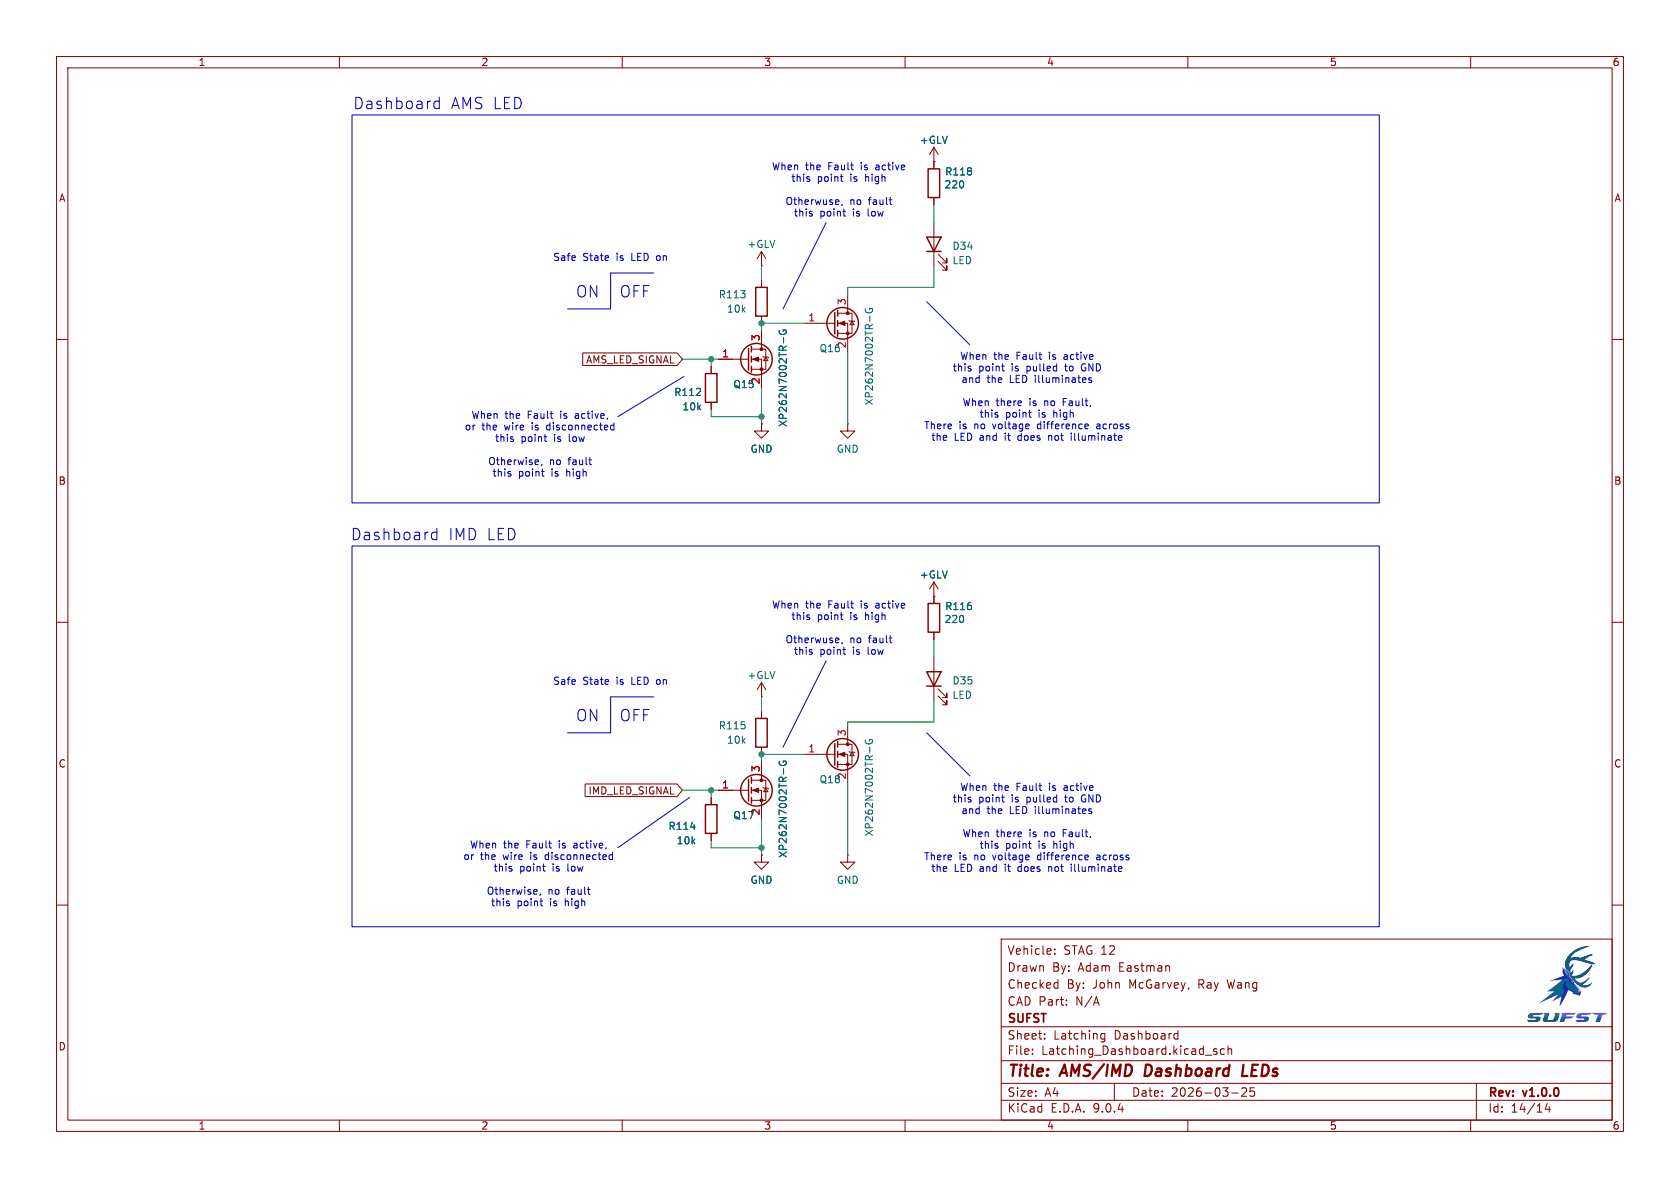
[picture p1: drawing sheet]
(kicad_sch
 (version 20250114)
 (generator "eeschema")
 (generator_version "9.0")
 (paper "A4")
 (title_block
  (title "AMS/IMD Dashboard LEDs")
  (date "2026-03-25")
  (rev "v1.0.0")
  (company "SUFST")
  (comment 1 "STAG 12")
  (comment 2 "Adam Eastman")
  (comment 3 "John McGarvey, Ray Wang")
  (comment 4 "N/A"))
 (lib_symbols
  (symbol "Device:LED"
   (pin_numbers (hide yes))
   (pin_names
    (offset 1.016) (hide yes)) (exclude_from_sim no) (in_bom yes) (on_board yes)
   (property "Reference" "D" (at 0 2.54 0) (effects (font (size 1.27 1.27))))
   (property "Value" "LED" (at 0 -2.54 0) (effects (font (size 1.27 1.27))))
   (property "Footprint" "" (at 0 0 0) (effects (font (size 1.27 1.27)) (hide yes)))
   (property "Datasheet" "~" (at 0 0 0) (effects (font (size 1.27 1.27)) (hide yes)))
   (property "Description" "Light emitting diode" (at 0 0 0) (effects (font (size 1.27 1.27)) (hide yes)))
   (property "Sim.Pins" "1=K 2=A" (at 0 0 0) (effects (font (size 1.27 1.27)) (hide yes)))
   (symbol "LED_0_1"
    (polyline (pts (xy -3.048 -0.762) (xy -4.572 -2.286) (xy -3.81 -2.286) (xy -4.572 -2.286) (xy -4.572 -1.524)) (stroke (width 0) (type default)) (fill (type none)))
    (polyline (pts (xy -1.778 -0.762) (xy -3.302 -2.286) (xy -2.54 -2.286) (xy -3.302 -2.286) (xy -3.302 -1.524)) (stroke (width 0) (type default)) (fill (type none)))
    (polyline (pts (xy -1.27 0) (xy 1.27 0)) (stroke (width 0) (type default)) (fill (type none)))
    (polyline (pts (xy -1.27 -1.27) (xy -1.27 1.27)) (stroke (width 0.254) (type default)) (fill (type none)))
    (polyline (pts (xy 1.27 -1.27) (xy 1.27 1.27) (xy -1.27 0) (xy 1.27 -1.27)) (stroke (width 0.254) (type default)) (fill (type none))))
   (symbol "LED_1_1"
    (pin passive line (at -3.81 0 0) (length 2.54) (name "K" (effects (font (size 1.27 1.27)))) (number "1" (effects (font (size 1.27 1.27)))))
    (pin passive line (at 3.81 0 180) (length 2.54) (name "A" (effects (font (size 1.27 1.27)))) (number "2" (effects (font (size 1.27 1.27))))))
   (embedded_fonts no))
  (symbol "Device:Q_NMOS_GSD"
   (pin_names
    (offset 0) (hide yes)) (exclude_from_sim no) (in_bom yes) (on_board yes)
   (property "Reference" "Q" (at 5.08 1.27 0) (effects (font (size 1.27 1.27)) (justify left)))
   (property "Value" "Q_NMOS_GSD" (at 5.08 -1.27 0) (effects (font (size 1.27 1.27)) (justify left)))
   (property "Footprint" "" (at 5.08 2.54 0) (effects (font (size 1.27 1.27)) (hide yes)))
   (property "Datasheet" "~" (at 0 0 0) (effects (font (size 1.27 1.27)) (hide yes)))
   (property "Description" "N-MOSFET transistor, gate/source/drain" (at 0 0 0) (effects (font (size 1.27 1.27)) (hide yes)))
   (symbol "Q_NMOS_GSD_0_1"
    (polyline (pts (xy 0.254 1.905) (xy 0.254 -1.905)) (stroke (width 0.254) (type default)) (fill (type none)))
    (polyline (pts (xy 0.254 0) (xy -2.54 0)) (stroke (width 0) (type default)) (fill (type none)))
    (polyline (pts (xy 0.762 2.286) (xy 0.762 1.27)) (stroke (width 0.254) (type default)) (fill (type none)))
    (polyline (pts (xy 0.762 0.508) (xy 0.762 -0.508)) (stroke (width 0.254) (type default)) (fill (type none)))
    (polyline (pts (xy 0.762 -1.27) (xy 0.762 -2.286)) (stroke (width 0.254) (type default)) (fill (type none)))
    (polyline (pts (xy 0.762 -1.778) (xy 3.302 -1.778) (xy 3.302 1.778) (xy 0.762 1.778)) (stroke (width 0) (type default)) (fill (type none)))
    (polyline (pts (xy 1.016 0) (xy 2.032 0.381) (xy 2.032 -0.381) (xy 1.016 0)) (stroke (width 0) (type default)) (fill (type outline)))
    (circle (center 1.651 0) (radius 2.794) (stroke (width 0.254) (type default)) (fill (type none)))
    (polyline (pts (xy 2.54 2.54) (xy 2.54 1.778)) (stroke (width 0) (type default)) (fill (type none)))
    (circle (center 2.54 1.778) (radius 0.254) (stroke (width 0) (type default)) (fill (type outline)))
    (circle (center 2.54 -1.778) (radius 0.254) (stroke (width 0) (type default)) (fill (type outline)))
    (polyline (pts (xy 2.54 -2.54) (xy 2.54 0) (xy 0.762 0)) (stroke (width 0) (type default)) (fill (type none)))
    (polyline (pts (xy 2.794 0.508) (xy 2.921 0.381) (xy 3.683 0.381) (xy 3.81 0.254)) (stroke (width 0) (type default)) (fill (type none)))
    (polyline (pts (xy 3.302 0.381) (xy 2.921 -0.254) (xy 3.683 -0.254) (xy 3.302 0.381)) (stroke (width 0) (type default)) (fill (type none))))
   (symbol "Q_NMOS_GSD_1_1"
    (pin input line (at -5.08 0 0) (length 2.54) (name "G" (effects (font (size 1.27 1.27)))) (number "1" (effects (font (size 1.27 1.27)))))
    (pin passive line (at 2.54 5.08 270) (length 2.54) (name "D" (effects (font (size 1.27 1.27)))) (number "3" (effects (font (size 1.27 1.27)))))
    (pin passive line (at 2.54 -5.08 90) (length 2.54) (name "S" (effects (font (size 1.27 1.27)))) (number "2" (effects (font (size 1.27 1.27))))))
   (embedded_fonts no))
  (symbol "Device:R"
   (pin_numbers (hide yes))
   (pin_names
    (offset 0)) (exclude_from_sim no) (in_bom yes) (on_board yes)
   (property "Reference" "R" (at 2.032 0 90) (effects (font (size 1.27 1.27))))
   (property "Value" "R" (at 0 0 90) (effects (font (size 1.27 1.27))))
   (property "Footprint" "" (at -1.778 0 90) (effects (font (size 1.27 1.27)) (hide yes)))
   (property "Datasheet" "~" (at 0 0 0) (effects (font (size 1.27 1.27)) (hide yes)))
   (property "Description" "Resistor" (at 0 0 0) (effects (font (size 1.27 1.27)) (hide yes)))
   (symbol "R_0_1"
    (rectangle (start -1.016 -2.54) (end 1.016 2.54) (stroke (width 0.254) (type default)) (fill (type none))))
   (symbol "R_1_1"
    (pin passive line (at 0 3.81 270) (length 1.27) (name "~" (effects (font (size 1.27 1.27)))) (number "1" (effects (font (size 1.27 1.27)))))
    (pin passive line (at 0 -3.81 90) (length 1.27) (name "~" (effects (font (size 1.27 1.27)))) (number "2" (effects (font (size 1.27 1.27))))))
   (embedded_fonts no))
  (symbol "power:+12V"
   (power)
   (pin_numbers (hide yes))
   (pin_names
    (offset 0) (hide yes)) (exclude_from_sim no) (in_bom yes) (on_board yes)
   (property "Reference" "#PWR" (at 0 -3.81 0) (effects (font (size 1.27 1.27)) (hide yes)))
   (property "Value" "+12V" (at 0 3.556 0) (effects (font (size 1.27 1.27))))
   (property "Footprint" "" (at 0 0 0) (effects (font (size 1.27 1.27)) (hide yes)))
   (property "Datasheet" "" (at 0 0 0) (effects (font (size 1.27 1.27)) (hide yes)))
   (property "Description" "Power symbol creates a global label with name \"+12V\"" (at 0 0 0) (effects (font (size 1.27 1.27)) (hide yes)))
   (symbol "+12V_0_1"
    (polyline (pts (xy -0.762 1.27) (xy 0 2.54)) (stroke (width 0) (type default)) (fill (type none)))
    (polyline (pts (xy 0 2.54) (xy 0.762 1.27)) (stroke (width 0) (type default)) (fill (type none)))
    (polyline (pts (xy 0 0) (xy 0 2.54)) (stroke (width 0) (type default)) (fill (type none))))
   (symbol "+12V_1_1"
    (pin power_in line (at 0 0 90) (length 0) (name "~" (effects (font (size 1.27 1.27)))) (number "1" (effects (font (size 1.27 1.27))))))
   (embedded_fonts no))
  (symbol "power:GND"
   (power)
   (pin_numbers (hide yes))
   (pin_names
    (offset 0) (hide yes)) (exclude_from_sim no) (in_bom yes) (on_board yes)
   (property "Reference" "#PWR" (at 0 -6.35 0) (effects (font (size 1.27 1.27)) (hide yes)))
   (property "Value" "GND" (at 0 -3.81 0) (effects (font (size 1.27 1.27))))
   (property "Footprint" "" (at 0 0 0) (effects (font (size 1.27 1.27)) (hide yes)))
   (property "Datasheet" "" (at 0 0 0) (effects (font (size 1.27 1.27)) (hide yes)))
   (property "Description" "Power symbol creates a global label with name \"GND\" , ground" (at 0 0 0) (effects (font (size 1.27 1.27)) (hide yes)))
   (symbol "GND_0_1"
    (polyline (pts (xy 0 0) (xy 0 -1.27) (xy 1.27 -1.27) (xy 0 -2.54) (xy -1.27 -1.27) (xy 0 -1.27)) (stroke (width 0) (type default)) (fill (type none))))
   (symbol "GND_1_1"
    (pin power_in line (at 0 0 270) (length 0) (name "~" (effects (font (size 1.27 1.27)))) (number "1" (effects (font (size 1.27 1.27))))))
   (embedded_fonts no)))
 (rectangle
  (start 62.23 20.32)
  (end 243.84 88.9)
  (stroke (width 0) (type default))
  (fill (type none)))
 (rectangle
  (start 62.23 96.52)
  (end 243.84 163.83)
  (stroke (width 0) (type default))
  (fill (type none)))
 (text "Safe State is LED on"
  (exclude_from_sim no)
  (at 107.95 45.72 0)
  (effects (font (size 1.27 1.27))))
 (text "ON"
  (exclude_from_sim no)
  (at 103.886 51.816 0)
  (effects (font (size 2 2))))
 (text "Dashboard IMD LED"
  (exclude_from_sim no)
  (at 76.708 94.742 0)
  (effects (font (size 2 2))))
 (text "OFF"
  (exclude_from_sim no)
  (at 112.268 126.746 0)
  (effects (font (size 2 2))))
 (text "Dashboard AMS LED"
  (exclude_from_sim no)
  (at 77.47 18.542 0)
  (effects (font (size 2 2))))
 (text "When the Fault is active,\nor the wire is disconnected\nthis point is low\n\nOtherwise, no fault\nthis point is high"
  (exclude_from_sim no)
  (at 95.504 78.74 0)
  (effects (font (size 1.27 1.27))))
 (text "ON"
  (exclude_from_sim no)
  (at 103.886 126.746 0)
  (effects (font (size 2 2))))
 (text "OFF"
  (exclude_from_sim no)
  (at 112.268 51.816 0)
  (effects (font (size 2 2))))
 (text "Safe State is LED on"
  (exclude_from_sim no)
  (at 107.95 120.65 0)
  (effects (font (size 1.27 1.27))))
 (text "When the Fault is active\nthis point is high\n\nOtherwuse, no fault\nthis point is low"
  (exclude_from_sim no)
  (at 148.336 111.252 0)
  (effects (font (size 1.27 1.27))))
 (text "When the Fault is active,\nor the wire is disconnected\nthis point is low\n\nOtherwise, no fault\nthis point is high"
  (exclude_from_sim no)
  (at 95.25 154.686 0)
  (effects (font (size 1.27 1.27))))
 (text "When the Fault is active\nthis point is high\n\nOtherwuse, no fault\nthis point is low"
  (exclude_from_sim no)
  (at 148.336 33.782 0)
  (effects (font (size 1.27 1.27))))
 (text "When the Fault is active\nthis point is pulled to GND\nand the LED illuminates\n\nWhen there is no Fault,\nthis point is high\nThere is no voltage difference across\nthe LED and it does not illuminate"
  (exclude_from_sim no)
  (at 181.61 70.358 0)
  (effects (font (size 1.27 1.27))))
 (text "When the Fault is active\nthis point is pulled to GND\nand the LED illuminates\n\nWhen there is no Fault,\nthis point is high\nThere is no voltage difference across\nthe LED and it does not illuminate"
  (exclude_from_sim no)
  (at 181.61 146.558 0)
  (effects (font (size 1.27 1.27))))
 (junction
  (at 134.62 57.15)
  (diameter 0)
  (color 0 0 0 0))
 (junction
  (at 125.73 63.5)
  (diameter 0)
  (color 0 0 0 0))
 (junction
  (at 134.62 73.66)
  (diameter 0)
  (color 0 0 0 0))
 (junction
  (at 134.62 149.86)
  (diameter 0)
  (color 0 0 0 0))
 (junction
  (at 134.62 133.35)
  (diameter 0)
  (color 0 0 0 0))
 (junction
  (at 125.73 139.7)
  (diameter 0)
  (color 0 0 0 0))
 (wire
  (pts (xy 134.62 57.15) (xy 134.62 58.42))
  (stroke (width 0) (type default)))
 (wire
  (pts (xy 165.1 36.195) (xy 165.1 39.37))
  (stroke (width 0) (type default)))
 (wire
  (pts (xy 165.1 46.99) (xy 165.1 50.8))
  (stroke (width 0) (type default)))
 (wire
  (pts (xy 134.62 144.78) (xy 134.62 149.86))
  (stroke (width 0) (type default)))
 (polyline
  (pts (xy 107.95 48.26) (xy 115.57 48.26))
  (stroke (width 0) (type default)))
 (wire
  (pts (xy 120.65 139.7) (xy 125.73 139.7))
  (stroke (width 0) (type default)))
 (wire
  (pts (xy 125.73 139.7) (xy 127 139.7))
  (stroke (width 0) (type default)))
 (wire
  (pts (xy 134.62 133.35) (xy 142.24 133.35))
  (stroke (width 0) (type default)))
 (polyline
  (pts (xy 163.83 129.54) (xy 171.45 137.16))
  (stroke (width 0) (type default)))
 (polyline
  (pts (xy 100.33 129.54) (xy 107.95 129.54))
  (stroke (width 0) (type default)))
 (polyline
  (pts (xy 109.22 149.86) (xy 121.92 140.97))
  (stroke (width 0) (type default)))
 (wire
  (pts (xy 134.62 46.99) (xy 134.62 49.53))
  (stroke (width 0) (type default)))
 (polyline
  (pts (xy 138.43 54.61) (xy 146.05 39.37))
  (stroke (width 0) (type default)))
 (wire
  (pts (xy 149.86 62.23) (xy 149.86 74.93))
  (stroke (width 0) (type default)))
 (wire
  (pts (xy 120.65 63.5) (xy 125.73 63.5))
  (stroke (width 0) (type default)))
 (wire
  (pts (xy 125.73 140.97) (xy 125.73 139.7))
  (stroke (width 0) (type default)))
 (polyline
  (pts (xy 107.95 54.61) (xy 107.95 48.26))
  (stroke (width 0) (type default)))
 (polyline
  (pts (xy 107.95 123.19) (xy 115.57 123.19))
  (stroke (width 0) (type default)))
 (wire
  (pts (xy 134.62 149.86) (xy 125.73 149.86))
  (stroke (width 0) (type default)))
 (wire
  (pts (xy 134.62 123.19) (xy 134.62 125.73))
  (stroke (width 0) (type default)))
 (polyline
  (pts (xy 107.95 129.54) (xy 107.95 123.19))
  (stroke (width 0) (type default)))
 (wire
  (pts (xy 149.86 50.8) (xy 149.86 52.07))
  (stroke (width 0) (type default)))
 (wire
  (pts (xy 134.62 68.58) (xy 134.62 73.66))
  (stroke (width 0) (type default)))
 (polyline
  (pts (xy 163.83 53.34) (xy 171.45 60.96))
  (stroke (width 0) (type default)))
 (wire
  (pts (xy 149.86 50.8) (xy 165.1 50.8))
  (stroke (width 0) (type default)))
 (wire
  (pts (xy 125.73 149.86) (xy 125.73 148.59))
  (stroke (width 0) (type default)))
 (wire
  (pts (xy 165.1 113.03) (xy 165.1 116.205))
  (stroke (width 0) (type default)))
 (wire
  (pts (xy 125.73 63.5) (xy 127 63.5))
  (stroke (width 0) (type default)))
 (wire
  (pts (xy 125.73 64.77) (xy 125.73 63.5))
  (stroke (width 0) (type default)))
 (polyline
  (pts (xy 138.43 132.08) (xy 146.05 116.84))
  (stroke (width 0) (type default)))
 (wire
  (pts (xy 125.73 73.66) (xy 125.73 72.39))
  (stroke (width 0) (type default)))
 (wire
  (pts (xy 134.62 73.66) (xy 134.62 74.93))
  (stroke (width 0) (type default)))
 (wire
  (pts (xy 134.62 57.15) (xy 142.24 57.15))
  (stroke (width 0) (type default)))
 (wire
  (pts (xy 165.1 123.825) (xy 165.1 127.635))
  (stroke (width 0) (type default)))
 (polyline
  (pts (xy 100.33 54.61) (xy 107.95 54.61))
  (stroke (width 0) (type default)))
 (wire
  (pts (xy 134.62 133.35) (xy 134.62 134.62))
  (stroke (width 0) (type default)))
 (wire
  (pts (xy 134.62 149.86) (xy 134.62 151.13))
  (stroke (width 0) (type default)))
 (wire
  (pts (xy 149.86 127.635) (xy 165.1 127.635))
  (stroke (width 0) (type default)))
 (wire
  (pts (xy 149.86 138.43) (xy 149.86 151.13))
  (stroke (width 0) (type default)))
 (wire
  (pts (xy 149.86 128.27) (xy 149.86 127.635))
  (stroke (width 0) (type default)))
 (polyline
  (pts (xy 109.22 73.66) (xy 120.904 66.548))
  (stroke (width 0) (type default)))
 (wire
  (pts (xy 134.62 73.66) (xy 125.73 73.66))
  (stroke (width 0) (type default)))
 (global_label "AMS_LED_SIGNAL"
  (shape input)
  (at 120.65 63.5 180)
  (fields_autoplaced yes)
  (effects (font (size 1.27 1.27)) (justify right))
  (property "Intersheetrefs" "${INTERSHEET_REFS}" (at 102.6557 63.5 0) (effects (font (size 1.27 1.27)) (justify right) (hide yes))))
 (global_label "IMD_LED_SIGNAL"
  (shape input)
  (at 120.65 139.7 180)
  (fields_autoplaced yes)
  (effects (font (size 1.27 1.27)) (justify right))
  (property "Intersheetrefs" "${INTERSHEET_REFS}" (at 103.079 139.7 0) (effects (font (size 1.27 1.27)) (justify right) (hide yes))))
 (symbol
  (lib_id "Device:R")
  (at 165.1 109.22 180)
  (unit 1)
  (exclude_from_sim no)
  (in_bom yes)
  (on_board yes)
  (dnp no)
  (property "Reference" "R116" (at 169.545 107.188 0) (effects (font (size 1.27 1.27))))
  (property "Value" "220" (at 168.783 109.474 0) (effects (font (size 1.27 1.27))))
  (property "Footprint" "Resistor_SMD:R_0805_2012Metric" (at 166.878 109.22 90) (effects (font (size 1.27 1.27)) (hide yes)))
  (property "Datasheet" "~" (at 165.1 109.22 0) (effects (font (size 1.27 1.27)) (hide yes)))
  (property "Description" "Resistor" (at 165.1 109.22 0) (effects (font (size 1.27 1.27)) (hide yes)))
  (property "Mouser Part Number" "603-RT0603FRE07220RL " (at 165.1 109.22 90) (effects (font (size 1.27 1.27)) (hide yes)))
  (property "To Order" "INV" (at 165.1 109.22 90) (effects (font (size 1.27 1.27)) (hide yes)))
  (pin "2")
  (pin "1"))
 (symbol
  (lib_id "power:+12V")
  (at 165.1 28.575 0)
  (unit 1)
  (exclude_from_sim no)
  (in_bom yes)
  (on_board yes)
  (dnp no)
  (property "Reference" "#PWR0115" (at 165.1 32.385 0) (effects (font (size 1.27 1.27)) (hide yes)))
  (property "Value" "+GLV" (at 165.1 24.765 0) (effects (font (size 1.27 1.27))))
  (property "Footprint" "" (at 165.1 28.575 0) (effects (font (size 1.27 1.27)) (hide yes)))
  (property "Datasheet" "" (at 165.1 28.575 0) (effects (font (size 1.27 1.27)) (hide yes)))
  (property "Description" "" (at 165.1 28.575 0) (effects (font (size 1.27 1.27)) (hide yes)))
  (pin "1"))
 (symbol
  (lib_id "power:GND")
  (at 134.62 151.13 0)
  (unit 1)
  (exclude_from_sim no)
  (in_bom yes)
  (on_board yes)
  (dnp no)
  (fields_autoplaced yes)
  (property "Reference" "#PWR0112" (at 134.62 157.48 0) (effects (font (size 1.27 1.27)) (hide yes)))
  (property "Value" "GND" (at 134.62 155.575 0) (effects (font (size 1.27 1.27))))
  (property "Footprint" "" (at 134.62 151.13 0) (effects (font (size 1.27 1.27)) (hide yes)))
  (property "Datasheet" "" (at 134.62 151.13 0) (effects (font (size 1.27 1.27)) (hide yes)))
  (property "Description" "Power symbol creates a global label with name \"GND\" , ground" (at 134.62 151.13 0) (effects (font (size 1.27 1.27)) (hide yes)))
  (pin "1"))
 (symbol
  (lib_id "power:GND")
  (at 134.62 74.93 0)
  (unit 1)
  (exclude_from_sim no)
  (in_bom yes)
  (on_board yes)
  (dnp no)
  (fields_autoplaced yes)
  (property "Reference" "#PWR0109" (at 134.62 81.28 0) (effects (font (size 1.27 1.27)) (hide yes)))
  (property "Value" "GND" (at 134.62 79.375 0) (effects (font (size 1.27 1.27))))
  (property "Footprint" "" (at 134.62 74.93 0) (effects (font (size 1.27 1.27)) (hide yes)))
  (property "Datasheet" "" (at 134.62 74.93 0) (effects (font (size 1.27 1.27)) (hide yes)))
  (property "Description" "Power symbol creates a global label with name \"GND\" , ground" (at 134.62 74.93 0) (effects (font (size 1.27 1.27)) (hide yes)))
  (pin "1"))
 (symbol
  (lib_id "Device:LED")
  (at 165.1 120.015 90)
  (unit 1)
  (exclude_from_sim no)
  (in_bom yes)
  (on_board yes)
  (dnp no)
  (fields_autoplaced yes)
  (property "Reference" "D35" (at 168.275 120.3324 90) (effects (font (size 1.27 1.27)) (justify right)))
  (property "Value" "LED" (at 168.275 122.8724 90) (effects (font (size 1.27 1.27)) (justify right)))
  (property "Footprint" "" (at 165.1 120.015 0) (effects (font (size 1.27 1.27)) (hide yes)))
  (property "Datasheet" "~" (at 165.1 120.015 0) (effects (font (size 1.27 1.27)) (hide yes)))
  (property "Description" "Light emitting diode" (at 165.1 120.015 0) (effects (font (size 1.27 1.27)) (hide yes)))
  (property "Sim.Pins" "1=K 2=A" (at 165.1 120.015 0) (effects (font (size 1.27 1.27)) (hide yes)))
  (pin "1")
  (pin "2"))
 (symbol
  (lib_id "Device:Q_NMOS_GSD")
  (at 147.32 133.35 0)
  (unit 1)
  (exclude_from_sim no)
  (in_bom yes)
  (on_board yes)
  (dnp no)
  (property "Reference" "Q18" (at 144.78 137.795 0) (effects (font (size 1.27 1.27)) (justify left)))
  (property "Value" "XP262N7002TR-G" (at 153.67 147.955 90) (effects (font (size 1.27 1.27)) (justify left)))
  (property "Footprint" "Package_TO_SOT_SMD:SOT-23" (at 152.4 130.81 0) (effects (font (size 1.27 1.27)) (hide yes)))
  (property "Datasheet" "~" (at 147.32 133.35 0) (effects (font (size 1.27 1.27)) (hide yes)))
  (property "Description" "N-MOSFET transistor, gate/source/drain" (at 147.32 133.35 0) (effects (font (size 1.27 1.27)) (hide yes)))
  (property "Notes" "" (at 147.32 133.35 0) (effects (font (size 1.27 1.27)) (hide yes)))
  (property "Order Code" "865-XP262N7002TR-G " (at 147.32 133.35 0) (effects (font (size 1.27 1.27)) (hide yes)))
  (property "Supplier" "Mouser" (at 147.32 133.35 0) (effects (font (size 1.27 1.27)) (hide yes)))
  (property "Mouser Part Number" "865-XP262N7002TR-G " (at 147.32 133.35 0) (effects (font (size 1.27 1.27)) (hide yes)))
  (property "To Order" "INV" (at 147.32 133.35 0) (effects (font (size 1.27 1.27)) (hide yes)))
  (pin "1")
  (pin "2")
  (pin "3"))
 (symbol
  (lib_id "power:+12V")
  (at 134.62 123.19 0)
  (unit 1)
  (exclude_from_sim no)
  (in_bom yes)
  (on_board yes)
  (dnp no)
  (property "Reference" "#PWR0111" (at 134.62 127 0) (effects (font (size 1.27 1.27)) (hide yes)))
  (property "Value" "+GLV" (at 134.62 119.38 0) (effects (font (size 1.27 1.27))))
  (property "Footprint" "" (at 134.62 123.19 0) (effects (font (size 1.27 1.27)) (hide yes)))
  (property "Datasheet" "" (at 134.62 123.19 0) (effects (font (size 1.27 1.27)) (hide yes)))
  (property "Description" "" (at 134.62 123.19 0) (effects (font (size 1.27 1.27)) (hide yes)))
  (pin "1"))
 (symbol
  (lib_id "Device:R")
  (at 134.62 129.54 0)
  (unit 1)
  (exclude_from_sim no)
  (in_bom yes)
  (on_board yes)
  (dnp no)
  (property "Reference" "R115" (at 132.08 128.2699 0) (effects (font (size 1.27 1.27)) (justify right)))
  (property "Value" "10k" (at 132.08 130.8099 0) (effects (font (size 1.27 1.27)) (justify right)))
  (property "Footprint" "Resistor_SMD:R_0603_1608Metric" (at 132.842 129.54 90) (effects (font (size 1.27 1.27)) (hide yes)))
  (property "Datasheet" "~" (at 134.62 129.54 0) (effects (font (size 1.27 1.27)) (hide yes)))
  (property "Description" "Resistor" (at 134.62 129.54 0) (effects (font (size 1.27 1.27)) (hide yes)))
  (property "Mouser Part Number" "708-RNCP0603FTD10K0 " (at 134.62 129.54 0) (effects (font (size 1.27 1.27)) (hide yes)))
  (property "To Order" "INV" (at 134.62 129.54 0) (effects (font (size 1.27 1.27)) (hide yes)))
  (pin "1")
  (pin "2"))
 (symbol
  (lib_id "Device:R")
  (at 165.1 32.385 180)
  (unit 1)
  (exclude_from_sim no)
  (in_bom yes)
  (on_board yes)
  (dnp no)
  (property "Reference" "R118" (at 169.545 30.353 0) (effects (font (size 1.27 1.27))))
  (property "Value" "220" (at 168.783 32.639 0) (effects (font (size 1.27 1.27))))
  (property "Footprint" "Resistor_SMD:R_0805_2012Metric" (at 166.878 32.385 90) (effects (font (size 1.27 1.27)) (hide yes)))
  (property "Datasheet" "~" (at 165.1 32.385 0) (effects (font (size 1.27 1.27)) (hide yes)))
  (property "Description" "Resistor" (at 165.1 32.385 0) (effects (font (size 1.27 1.27)) (hide yes)))
  (property "Mouser Part Number" "603-RT0603FRE07220RL " (at 165.1 32.385 90) (effects (font (size 1.27 1.27)) (hide yes)))
  (property "To Order" "INV" (at 165.1 32.385 90) (effects (font (size 1.27 1.27)) (hide yes)))
  (pin "2")
  (pin "1"))
 (symbol
  (lib_id "Device:R")
  (at 125.73 144.78 0)
  (unit 1)
  (exclude_from_sim no)
  (in_bom yes)
  (on_board yes)
  (dnp no)
  (property "Reference" "R114" (at 123.19 146.05 0) (effects (font (size 1.27 1.27)) (justify right)))
  (property "Value" "10k" (at 123.19 148.59 0) (effects (font (size 1.27 1.27)) (justify right)))
  (property "Footprint" "Resistor_SMD:R_0603_1608Metric" (at 123.952 144.78 90) (effects (font (size 1.27 1.27)) (hide yes)))
  (property "Datasheet" "~" (at 125.73 144.78 0) (effects (font (size 1.27 1.27)) (hide yes)))
  (property "Description" "Resistor" (at 125.73 144.78 0) (effects (font (size 1.27 1.27)) (hide yes)))
  (property "Mouser Part Number" "708-RNCP0603FTD10K0 " (at 125.73 144.78 0) (effects (font (size 1.27 1.27)) (hide yes)))
  (property "To Order" "INV" (at 125.73 144.78 0) (effects (font (size 1.27 1.27)) (hide yes)))
  (pin "1")
  (pin "2"))
 (symbol
  (lib_id "Device:LED")
  (at 165.1 43.18 90)
  (unit 1)
  (exclude_from_sim no)
  (in_bom yes)
  (on_board yes)
  (dnp no)
  (fields_autoplaced yes)
  (property "Reference" "D34" (at 168.275 43.4974 90) (effects (font (size 1.27 1.27)) (justify right)))
  (property "Value" "LED" (at 168.275 46.0374 90) (effects (font (size 1.27 1.27)) (justify right)))
  (property "Footprint" "" (at 165.1 43.18 0) (effects (font (size 1.27 1.27)) (hide yes)))
  (property "Datasheet" "~" (at 165.1 43.18 0) (effects (font (size 1.27 1.27)) (hide yes)))
  (property "Description" "Light emitting diode" (at 165.1 43.18 0) (effects (font (size 1.27 1.27)) (hide yes)))
  (property "Sim.Pins" "1=K 2=A" (at 165.1 43.18 0) (effects (font (size 1.27 1.27)) (hide yes)))
  (pin "1")
  (pin "2"))
 (symbol
  (lib_id "power:+12V")
  (at 134.62 46.99 0)
  (unit 1)
  (exclude_from_sim no)
  (in_bom yes)
  (on_board yes)
  (dnp no)
  (property "Reference" "#PWR0108" (at 134.62 50.8 0) (effects (font (size 1.27 1.27)) (hide yes)))
  (property "Value" "+GLV" (at 134.62 43.18 0) (effects (font (size 1.27 1.27))))
  (property "Footprint" "" (at 134.62 46.99 0) (effects (font (size 1.27 1.27)) (hide yes)))
  (property "Datasheet" "" (at 134.62 46.99 0) (effects (font (size 1.27 1.27)) (hide yes)))
  (property "Description" "" (at 134.62 46.99 0) (effects (font (size 1.27 1.27)) (hide yes)))
  (pin "1"))
 (symbol
  (lib_id "Device:R")
  (at 134.62 53.34 0)
  (unit 1)
  (exclude_from_sim no)
  (in_bom yes)
  (on_board yes)
  (dnp no)
  (property "Reference" "R113" (at 132.08 52.0699 0) (effects (font (size 1.27 1.27)) (justify right)))
  (property "Value" "10k" (at 132.08 54.6099 0) (effects (font (size 1.27 1.27)) (justify right)))
  (property "Footprint" "Resistor_SMD:R_0603_1608Metric" (at 132.842 53.34 90) (effects (font (size 1.27 1.27)) (hide yes)))
  (property "Datasheet" "~" (at 134.62 53.34 0) (effects (font (size 1.27 1.27)) (hide yes)))
  (property "Description" "Resistor" (at 134.62 53.34 0) (effects (font (size 1.27 1.27)) (hide yes)))
  (property "Mouser Part Number" "708-RNCP0603FTD10K0 " (at 134.62 53.34 0) (effects (font (size 1.27 1.27)) (hide yes)))
  (property "To Order" "INV" (at 134.62 53.34 0) (effects (font (size 1.27 1.27)) (hide yes)))
  (pin "1")
  (pin "2"))
 (symbol
  (lib_id "Device:Q_NMOS_GSD")
  (at 147.32 57.15 0)
  (unit 1)
  (exclude_from_sim no)
  (in_bom yes)
  (on_board yes)
  (dnp no)
  (property "Reference" "Q16" (at 144.78 61.595 0) (effects (font (size 1.27 1.27)) (justify left)))
  (property "Value" "XP262N7002TR-G" (at 153.67 71.755 90) (effects (font (size 1.27 1.27)) (justify left)))
  (property "Footprint" "Package_TO_SOT_SMD:SOT-23" (at 152.4 54.61 0) (effects (font (size 1.27 1.27)) (hide yes)))
  (property "Datasheet" "~" (at 147.32 57.15 0) (effects (font (size 1.27 1.27)) (hide yes)))
  (property "Description" "N-MOSFET transistor, gate/source/drain" (at 147.32 57.15 0) (effects (font (size 1.27 1.27)) (hide yes)))
  (property "Notes" "" (at 147.32 57.15 0) (effects (font (size 1.27 1.27)) (hide yes)))
  (property "Order Code" "865-XP262N7002TR-G " (at 147.32 57.15 0) (effects (font (size 1.27 1.27)) (hide yes)))
  (property "Supplier" "Mouser" (at 147.32 57.15 0) (effects (font (size 1.27 1.27)) (hide yes)))
  (property "Mouser Part Number" "865-XP262N7002TR-G " (at 147.32 57.15 0) (effects (font (size 1.27 1.27)) (hide yes)))
  (property "To Order" "INV" (at 147.32 57.15 0) (effects (font (size 1.27 1.27)) (hide yes)))
  (pin "1")
  (pin "2")
  (pin "3"))
 (symbol
  (lib_id "power:GND")
  (at 149.86 74.93 0)
  (unit 1)
  (exclude_from_sim no)
  (in_bom yes)
  (on_board yes)
  (dnp no)
  (fields_autoplaced yes)
  (property "Reference" "#PWR0110" (at 149.86 81.28 0) (effects (font (size 1.27 1.27)) (hide yes)))
  (property "Value" "GND" (at 149.86 79.375 0) (effects (font (size 1.27 1.27))))
  (property "Footprint" "" (at 149.86 74.93 0) (effects (font (size 1.27 1.27)) (hide yes)))
  (property "Datasheet" "" (at 149.86 74.93 0) (effects (font (size 1.27 1.27)) (hide yes)))
  (property "Description" "Power symbol creates a global label with name \"GND\" , ground" (at 149.86 74.93 0) (effects (font (size 1.27 1.27)) (hide yes)))
  (pin "1"))
 (symbol
  (lib_id "Device:Q_NMOS_GSD")
  (at 132.08 139.7 0)
  (unit 1)
  (exclude_from_sim no)
  (in_bom yes)
  (on_board yes)
  (dnp no)
  (property "Reference" "Q17" (at 129.54 144.145 0) (effects (font (size 1.27 1.27)) (justify left)))
  (property "Value" "XP262N7002TR-G" (at 138.43 151.765 90) (effects (font (size 1.27 1.27)) (justify left)))
  (property "Footprint" "Package_TO_SOT_SMD:SOT-23" (at 137.16 137.16 0) (effects (font (size 1.27 1.27)) (hide yes)))
  (property "Datasheet" "~" (at 132.08 139.7 0) (effects (font (size 1.27 1.27)) (hide yes)))
  (property "Description" "N-MOSFET transistor, gate/source/drain" (at 132.08 139.7 0) (effects (font (size 1.27 1.27)) (hide yes)))
  (property "Notes" "" (at 132.08 139.7 0) (effects (font (size 1.27 1.27)) (hide yes)))
  (property "Order Code" "865-XP262N7002TR-G " (at 132.08 139.7 0) (effects (font (size 1.27 1.27)) (hide yes)))
  (property "Supplier" "Mouser" (at 132.08 139.7 0) (effects (font (size 1.27 1.27)) (hide yes)))
  (property "Mouser Part Number" "865-XP262N7002TR-G " (at 132.08 139.7 0) (effects (font (size 1.27 1.27)) (hide yes)))
  (property "To Order" "INV" (at 132.08 139.7 0) (effects (font (size 1.27 1.27)) (hide yes)))
  (pin "1")
  (pin "2")
  (pin "3"))
 (symbol
  (lib_id "Device:R")
  (at 125.73 68.58 0)
  (unit 1)
  (exclude_from_sim no)
  (in_bom yes)
  (on_board yes)
  (dnp no)
  (property "Reference" "R112" (at 124.206 69.342 0) (effects (font (size 1.27 1.27)) (justify right)))
  (property "Value" "10k" (at 124.206 71.882 0) (effects (font (size 1.27 1.27)) (justify right)))
  (property "Footprint" "Resistor_SMD:R_0603_1608Metric" (at 123.952 68.58 90) (effects (font (size 1.27 1.27)) (hide yes)))
  (property "Datasheet" "~" (at 125.73 68.58 0) (effects (font (size 1.27 1.27)) (hide yes)))
  (property "Description" "Resistor" (at 125.73 68.58 0) (effects (font (size 1.27 1.27)) (hide yes)))
  (property "Mouser Part Number" "708-RNCP0603FTD10K0 " (at 125.73 68.58 0) (effects (font (size 1.27 1.27)) (hide yes)))
  (property "To Order" "INV" (at 125.73 68.58 0) (effects (font (size 1.27 1.27)) (hide yes)))
  (pin "1")
  (pin "2"))
 (symbol
  (lib_id "power:GND")
  (at 149.86 151.13 0)
  (unit 1)
  (exclude_from_sim no)
  (in_bom yes)
  (on_board yes)
  (dnp no)
  (fields_autoplaced yes)
  (property "Reference" "#PWR0113" (at 149.86 157.48 0) (effects (font (size 1.27 1.27)) (hide yes)))
  (property "Value" "GND" (at 149.86 155.575 0) (effects (font (size 1.27 1.27))))
  (property "Footprint" "" (at 149.86 151.13 0) (effects (font (size 1.27 1.27)) (hide yes)))
  (property "Datasheet" "" (at 149.86 151.13 0) (effects (font (size 1.27 1.27)) (hide yes)))
  (property "Description" "Power symbol creates a global label with name \"GND\" , ground" (at 149.86 151.13 0) (effects (font (size 1.27 1.27)) (hide yes)))
  (pin "1"))
 (symbol
  (lib_id "power:+12V")
  (at 165.1 105.41 0)
  (unit 1)
  (exclude_from_sim no)
  (in_bom yes)
  (on_board yes)
  (dnp no)
  (property "Reference" "#PWR0114" (at 165.1 109.22 0) (effects (font (size 1.27 1.27)) (hide yes)))
  (property "Value" "+GLV" (at 165.1 101.6 0) (effects (font (size 1.27 1.27))))
  (property "Footprint" "" (at 165.1 105.41 0) (effects (font (size 1.27 1.27)) (hide yes)))
  (property "Datasheet" "" (at 165.1 105.41 0) (effects (font (size 1.27 1.27)) (hide yes)))
  (property "Description" "" (at 165.1 105.41 0) (effects (font (size 1.27 1.27)) (hide yes)))
  (pin "1"))
 (symbol
  (lib_id "Device:Q_NMOS_GSD")
  (at 132.08 63.5 0)
  (unit 1)
  (exclude_from_sim no)
  (in_bom yes)
  (on_board yes)
  (dnp no)
  (property "Reference" "Q15" (at 129.54 67.945 0) (effects (font (size 1.27 1.27)) (justify left)))
  (property "Value" "XP262N7002TR-G" (at 138.43 75.565 90) (effects (font (size 1.27 1.27)) (justify left)))
  (property "Footprint" "Package_TO_SOT_SMD:SOT-23" (at 137.16 60.96 0) (effects (font (size 1.27 1.27)) (hide yes)))
  (property "Datasheet" "~" (at 132.08 63.5 0) (effects (font (size 1.27 1.27)) (hide yes)))
  (property "Description" "N-MOSFET transistor, gate/source/drain" (at 132.08 63.5 0) (effects (font (size 1.27 1.27)) (hide yes)))
  (property "Notes" "" (at 132.08 63.5 0) (effects (font (size 1.27 1.27)) (hide yes)))
  (property "Order Code" "865-XP262N7002TR-G " (at 132.08 63.5 0) (effects (font (size 1.27 1.27)) (hide yes)))
  (property "Supplier" "Mouser" (at 132.08 63.5 0) (effects (font (size 1.27 1.27)) (hide yes)))
  (property "Mouser Part Number" "865-XP262N7002TR-G " (at 132.08 63.5 0) (effects (font (size 1.27 1.27)) (hide yes)))
  (property "To Order" "INV" (at 132.08 63.5 0) (effects (font (size 1.27 1.27)) (hide yes)))
  (pin "1")
  (pin "2")
  (pin "3")))
